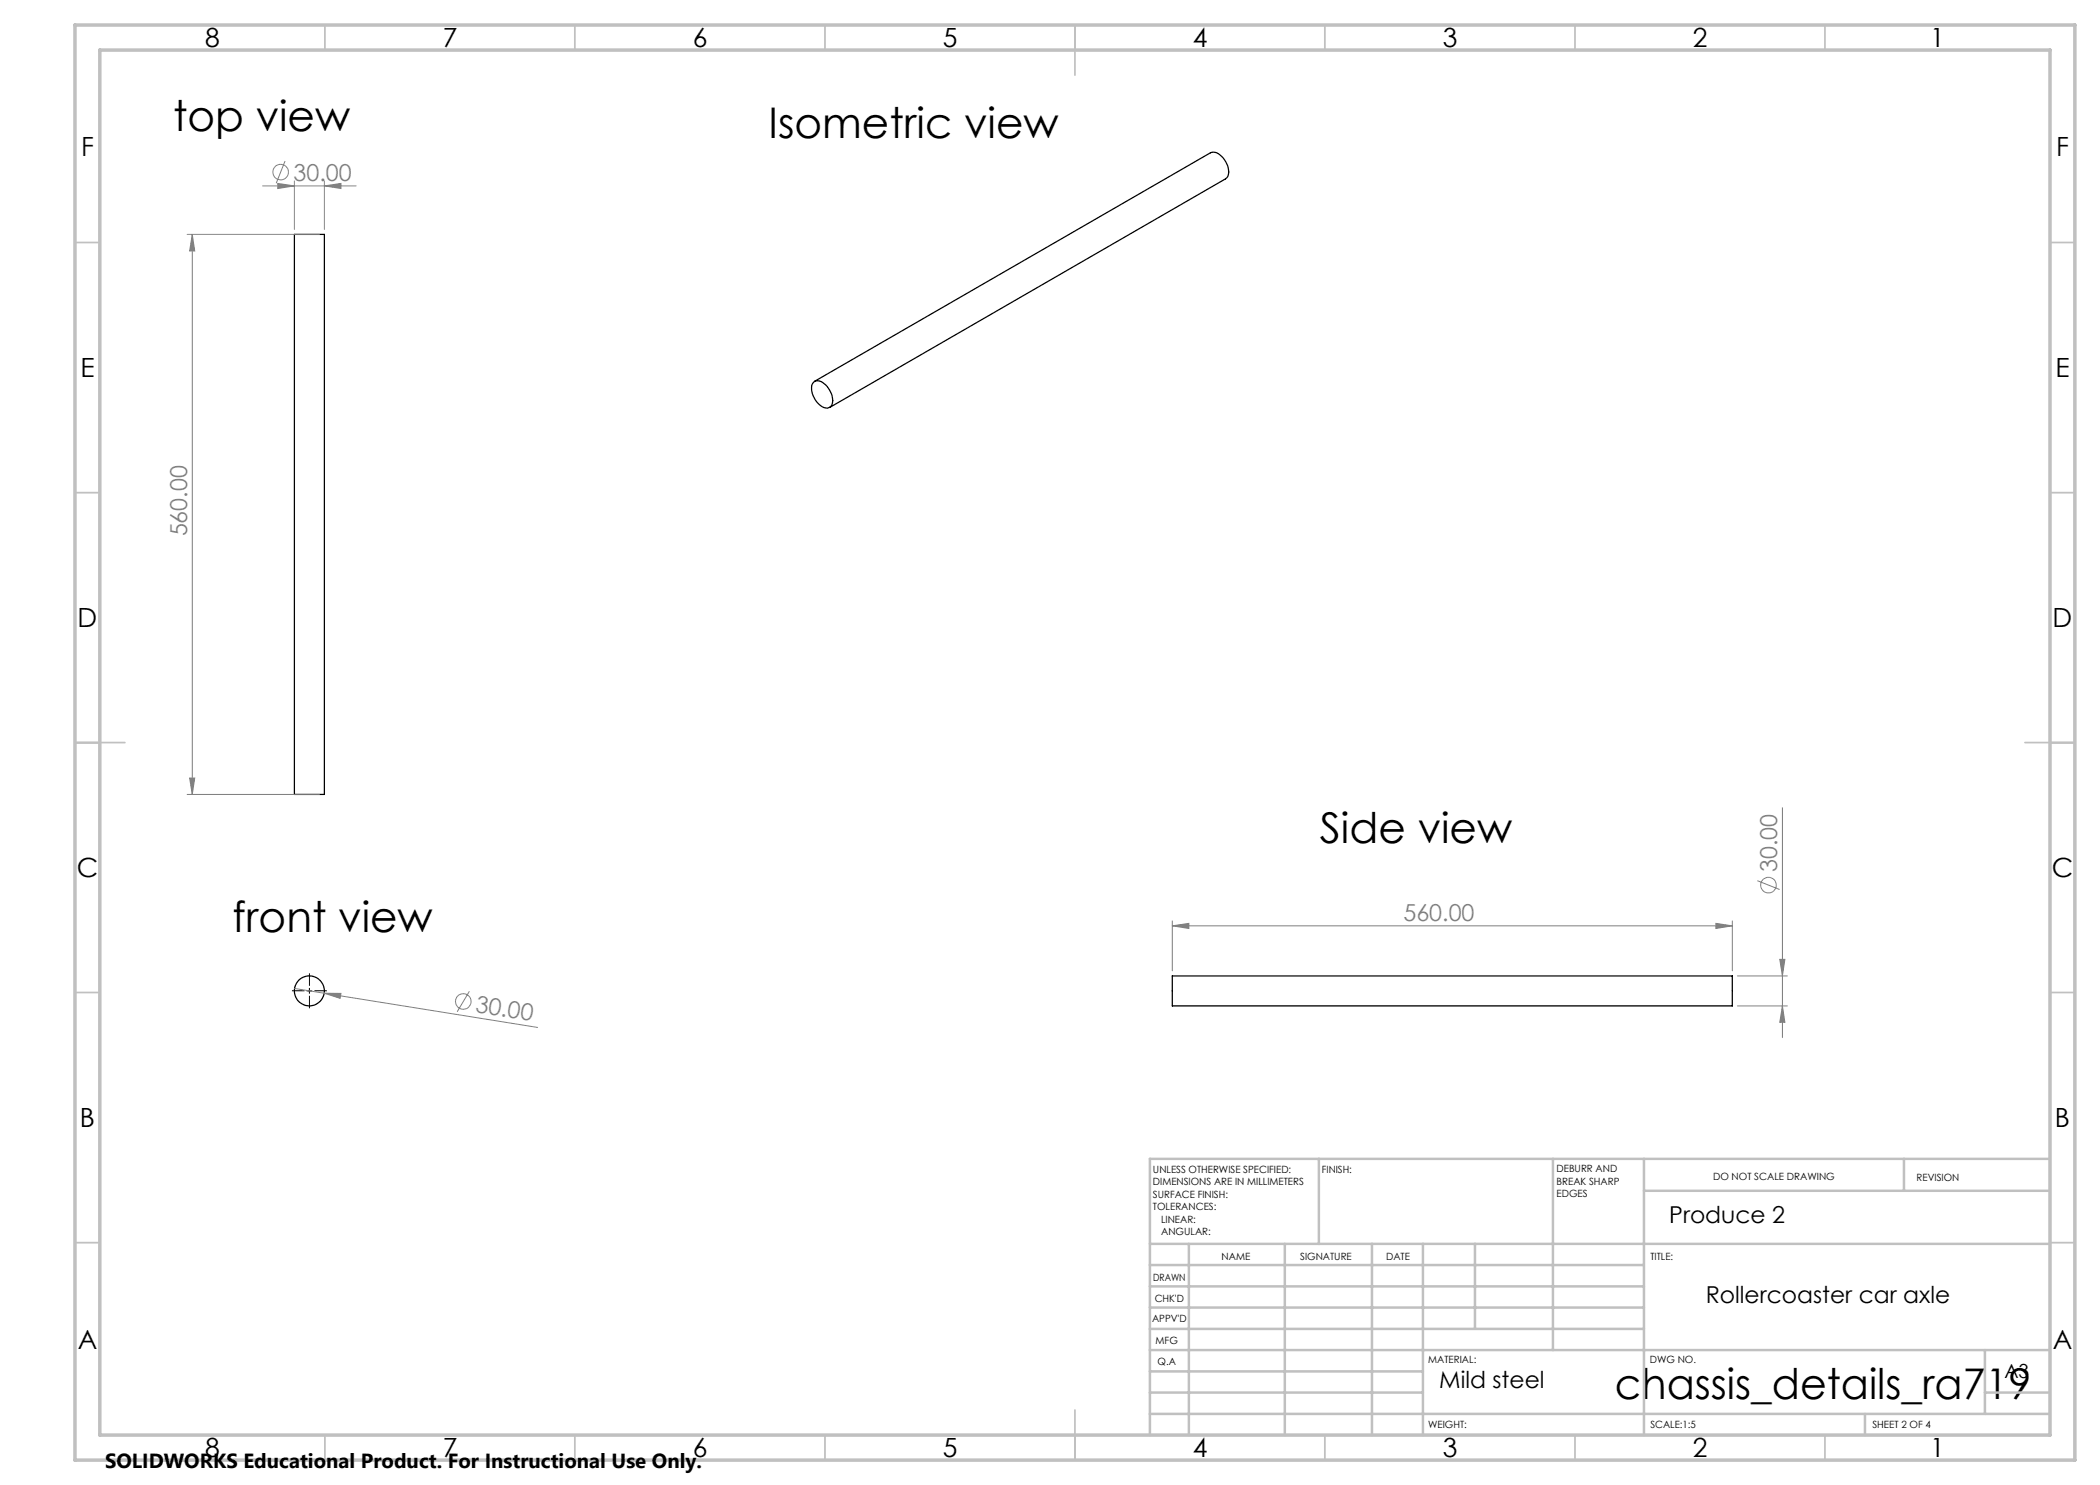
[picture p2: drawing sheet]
<svg xmlns="http://www.w3.org/2000/svg" width="420mm" height="297mm" viewBox="0 0 420 297" stroke-linecap="round" stroke-linejoin="round" font-family="sans-serif">
<g fill="none" stroke="#000" stroke-width=".25">
<path d="M58.9 46.9h6v112h-6zM162.8 76.4a1.84 1.84 0 0 1 2.3 .6 3.6 3.6 0 0 1 1.1 4.3 1.64 1.64 0 0 1-2.3-.4 3.9 3.9 0 0 1-1.3-4.3zM162.9 76.3l79.2-45.8a1.95 1.95 0 0 1 2.2 .8 3.6 3.6 0 0 1 1.1 4.3l-79.5 45.9M234.5 195.2h112v6h-112z"/>
<circle cx="61.9" cy="198.2" r="3"/>
</g>
<g fill="none" stroke="#808080" stroke-width=".2">
<path d="M52.5 37.2h18.7M55.6 36.7l3.3 .5-3.3 .5zM57 32.2l-1.8 4.5M58.9 36.2v9.7M64.9 37.2l3.3-.5v1zM64.9 36.2v9.7M37.4 46.9h26.5M38.5 46.9l.4 3.3h-1zM38.5 46.9v112M37.4 158.9h26.5M37.9 155.6h1l-.4 3.3zM351.5 176.1l4.4 1.8"/>
<path d="M356.5 161.5v46M58.9 197.7l5.9 .9M64.8 198.6l3.4 .1-.2 1zM64.8 198.6l42.7 6.9M93.9 198.3l-2.5 4M234.5 185.2l3.3-.5v1zM234.5 184.2v10M234.5 185.2h112M343.2 184.7l3.3 .5-3.3 .5zM346.5 184.2v10M347.5 195.2h10M356 191.9h1l-.5 3.3z"/>
<path d="M347.5 201.2h10M356.5 201.2l.5 3.3h-1z"/>
<circle cx="56.1" cy="34.4" r="1.55"/>
<circle cx="353.7" cy="177" r="1.55"/>
<circle cx="92.7" cy="200.3" r="1.56"/>
</g>
<path d="M60.9 198.2h-2.5M61.9 197.2v-2.5M61.9 199.2v2.5M62.9 198.2h2.5" fill="none" stroke="#000" stroke-width=".2" stroke-dasharray="15.2 1.3 1.3 1.3" stroke-linecap="butt"/>
<path d="M61.4 198.2h1M61.9 197.7v1" fill="none" stroke="#000" stroke-width=".2"/>
<g fill="none" stroke="#c0c0c0" stroke-width=".35">
<path d="M65 5v5M115 5v5M165 5v5M215 5v10M265 5v5M315 5v5M365 5v5M15 48.5h5M410 48.5h5M15 98.5h5M410 98.5h5M15 148.5h10"/>
<path d="M405 148.5h10M15 198.5h5M410 198.5h5M15 248.5h5M410 248.5h5M65 287v5M115 287v5M165 287v5M215 282v10M265 287v5M315 287v5M365 287v5"/>
</g>
<g fill="none" stroke="#c0c0c0" stroke-width=".5">
<path d="M263.8 231.8v17M310.6 231.8v38.2M328.8 231.8v55.2M328.8 238.2h81.2M380.8 231.8v6.4M410 231.8h-180v55.2M230 248.8h180M230 257.3h98.8M230 253h98.8M237.8 248.8v38.2M257 248.8v38.2M274.4 248.8v38.2"/>
<path d="M284.6 248.8v38.2M295 248.8v17M230 265.8h98.8M230 261.5h98.8M230 278.5h54.6M230 274.3h54.6M230 270h180M397 278.5h13M397 270v12.8M230 282.8h180M373 282.8v4.2"/>
</g>
<path d="M15 5h400v287h-400zM20 10h390v277h-390z" fill="none" stroke="#c0c0c0" stroke-width=".7"/>
<g fill="#808080">
<path d="M64.8 198.6l3.4 .1-.2 1z"/>
<path d="M343.2 184.7l3.3 .5-3.3 .5zM234.5 185.2l3.3-.5v1zM64.9 37.2l3.3-.5v1zM55.6 36.7l3.3 .5-3.3 .5z"/>
<path d="M37.9 155.6h1l-.4 3.3zM38.5 46.9l.4 3.3h-1z"/>
<path d="M356 191.9h1l-.5 3.3zM356.5 201.2l.5 3.3h-1z"/>
</g>
<g font-size="8.5">
<text x="34.6" y="26.1">top view</text>
<text x="153.7" y="27.7">Isometric view</text>
<text x="264" y="168.7">Side view</text>
<text x="46.5" y="186.3">front view</text>
<text x="323" y="279.7">chassis_details_ra719</text>
</g>
<g font-size="5.3">
<text x="41" y="9.5">8</text>
<text x="88.5" y="9.5">7</text>
<text x="138.5" y="9.5">6</text>
<text x="188.5" y="9.5">5</text>
<text x="238.5" y="9.5">4</text>
<text x="288.5" y="9.5">3</text>
<text x="338.5" y="9.5">2</text>
<text x="386" y="9.5">1</text>
<text x="16.2" y="31.2">F</text>
<text x="411.2" y="31.2">F</text>
<text x="16.1" y="75.5">E</text>
<text x="411.1" y="75.5">E</text>
<text x="15.5" y="125.5">D</text>
<text x="410.5" y="125.5">D</text>
<text x="15.4" y="175.5">C</text>
<text x="410.4" y="175.5">C</text>
<text x="16" y="225.5">B</text>
<text x="411" y="225.5">B</text>
<text x="15.5" y="269.7">A</text>
<text x="410.5" y="269.7">A</text>
<text x="41" y="291.5">8</text>
<text x="88.5" y="291.5">7</text>
<text x="138.5" y="291.5">6</text>
<text x="188.5" y="291.5">5</text>
<text x="238.5" y="291.5">4</text>
<text x="288.5" y="291.5">3</text>
<text x="338.5" y="291.5">2</text>
<text x="386" y="291.5">1</text>
</g>
<g font-size="4.7" fill="#808080">
<text x="58.7" y="36.1">30.00</text>
<text x="37.4" y="107.3" transform="rotate(-90 37.4 107.3)">560.00</text>
<text x="355.4" y="174.4" transform="rotate(-90 355.4 174.4)">30.00</text>
<text x="280.7" y="184.1">560.00</text>
<text x="94.9" y="202.4" transform="rotate(9 94.9 202.4)">30.00</text>
</g>
<g font-size="4.7">
<text x="333.8" y="244.7">Produce 2</text>
<text x="341.1" y="260.5">Rollercoaster car axle</text>
<text x="287.9" y="277.6">Mild steel</text>
</g>
<text font-size="4.1" x="21" y="293.7">SOLIDWORKS Educational Product. For Instructional Use Only.</text>
<text font-size="3.9" x="400.9" y="275.5">A3</text>
<g font-size="2">
<text x="230.6" y="234.6">UNLESS OTHERWISE SPECIFIED:</text>
<text x="230.6" y="237.1">DIMENSIONS ARE IN MILLIMETERS</text>
<text x="230.6" y="239.6">SURFACE FINISH:</text>
<text x="264.4" y="234.6">FINISH:</text>
<text x="311.3" y="234.5">DEBURR AND</text>
<text x="311.3" y="237">BREAK SHARP</text>
<text x="311.3" y="239.5">EDGES</text>
<text x="342.6" y="236">DO NOT SCALE DRAWING</text>
<text x="383.3" y="236.2">REVISION</text>
<text x="230.6" y="242.1">TOLERANCES:</text>
<text x="232.2" y="244.6">LINEAR:</text>
<text x="232.2" y="247.1">ANGULAR:</text>
<text x="244.3" y="252">NAME</text>
<text x="260" y="251.9">SIGNATURE</text>
<text x="277.2" y="251.9">DATE</text>
<text x="330.1" y="251.9">TITLE:</text>
<text x="230.6" y="256.1">DRAWN</text>
<text x="230.9" y="260.3">CHK'D</text>
<text x="230.4" y="264.4">APPV'D</text>
<text x="231.1" y="268.8">MFG</text>
<text x="231.5" y="273">Q.A</text>
<text x="285.6" y="272.5">MATERIAL:</text>
<text x="330" y="272.5">DWG NO.</text>
<text x="285.6" y="285.5">WEIGHT:</text>
<text x="330.1" y="285.6">SCALE:1:5</text>
<text x="374.5" y="285.6">SHEET 2 OF 4</text>
</g>
</svg>
